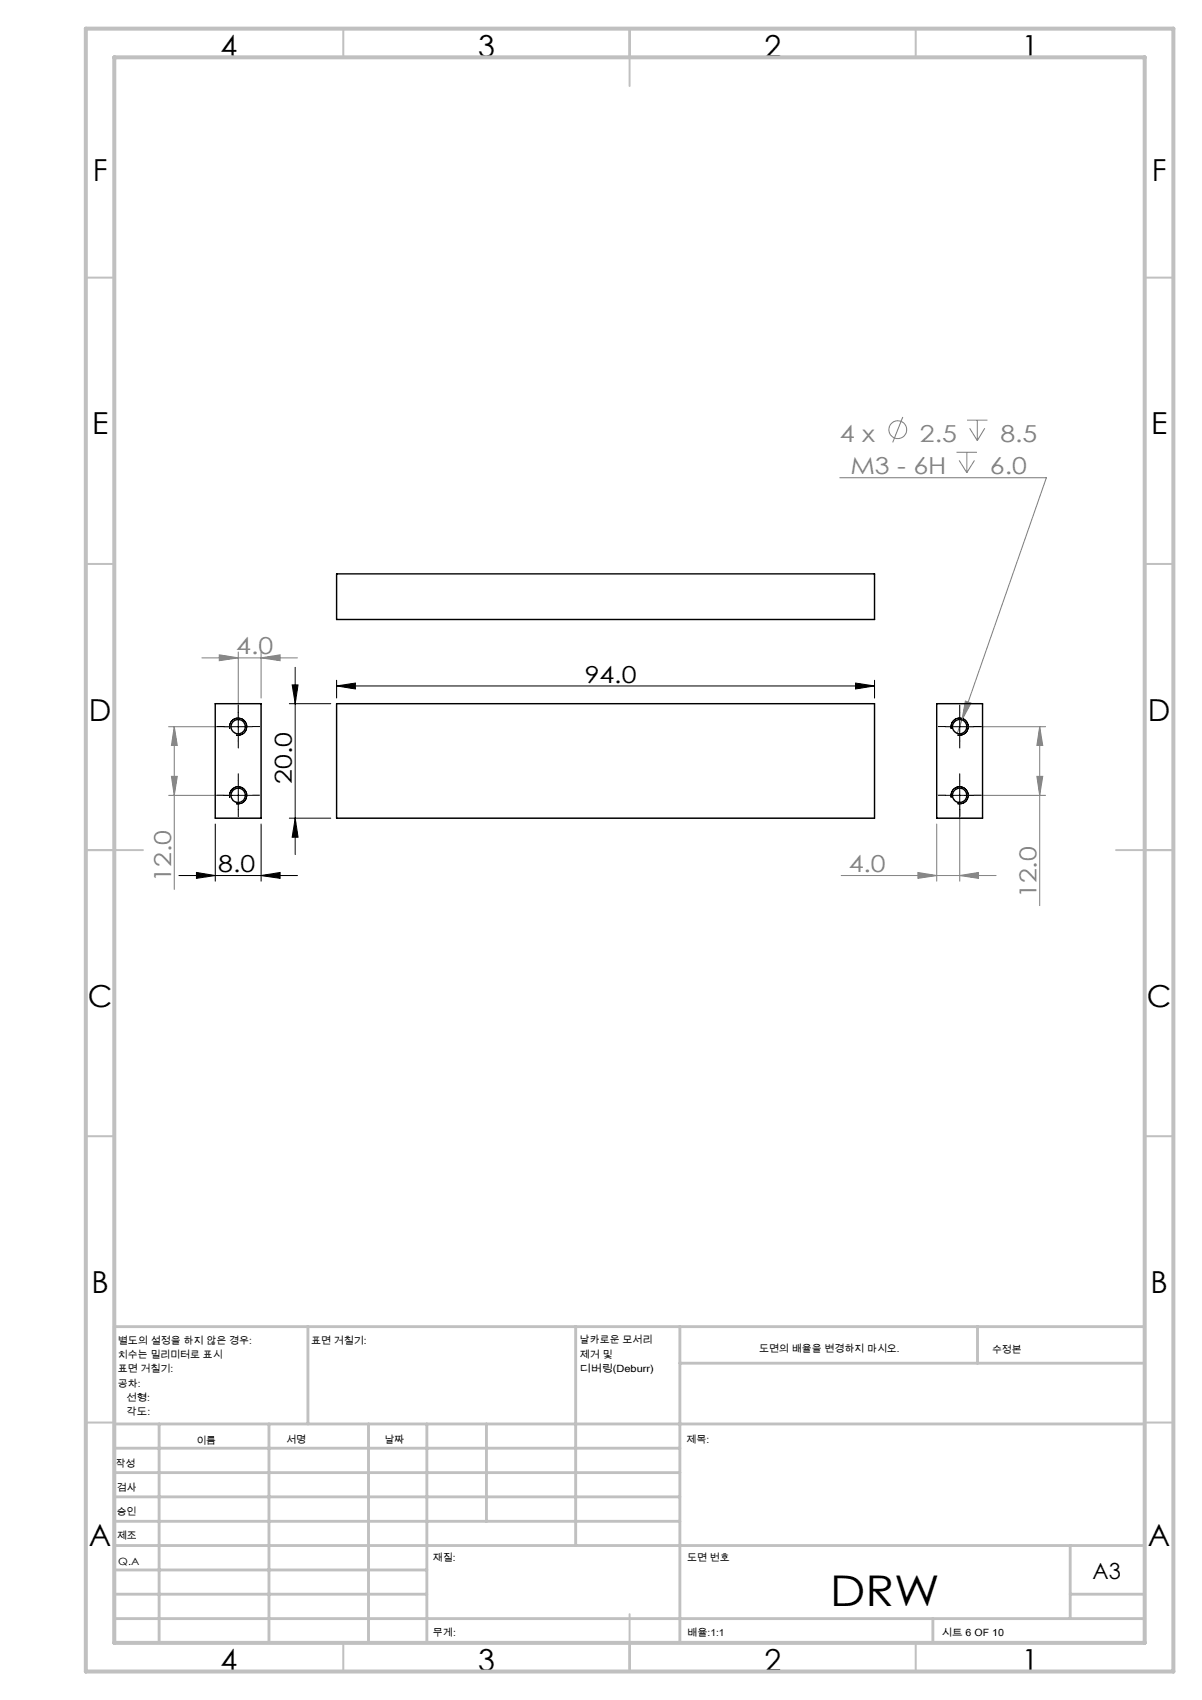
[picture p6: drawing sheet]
<svg xmlns="http://www.w3.org/2000/svg" width="210mm" height="297mm" viewBox="0 0 210 297" stroke-linecap="round" stroke-linejoin="round" font-family="sans-serif">
<g fill="none" stroke="#808080" stroke-width=".18">
<path d="M157.7 72.8l-1.7 4.5M167.1 79h3.6M168.9 79v3.6M168.9 73.4h3.6M169.4 74.8l1.3 2.2M170.7 73.4v3.6M172 74.8l-1.3 2.2M146.7 83.5h36.1l-14.7 42.3M167.6 80.4l1.3 2.2M170.3 80.4l-1.4 2.2M35.3 114.9h16.7M38.3 114.4l3.3 .5-3.3 .5z"/>
<path d="M41.6 113.9v12M45.6 114.9l3.3-.5v1zM45.6 113.9v8.1M29.5 127h11.1M29.5 139h11.1M30 135.6h1l-.6 3.4zM30.4 127l.6 3.2h-1zM30.4 127v28.4M167.7 139.9v14M168.1 125.8l-.8 2.3M168.7 122.5l1 .3-1.6 3zM168.7 127h14"/>
<path d="M168.7 139h14M181.2 135.6h1l-.6 3.4zM181.6 127v31.2M181.6 127l.6 3.2h-1zM147 153h27M160.4 152.4l3.3 .6-3.3 .5zM163.7 144v9.9M167.7 153l3.3-.6v1.1z"/>
<circle cx="156.8" cy="75.1" r="1.55"/>
</g>
<g fill="none" stroke="#000" stroke-width=".18">
<path d="M51 119.7h1.1l-.5 3.2zM51.6 116.6v32.7M58.8 119.8l3.3-.5v1.1zM58.8 118.8v3.2M58.8 119.8h94M149.5 119.3l3.3 .5-3.3 .6zM152.8 118.8v3.2M39.1 139h5M39.1 127h5M40.1 139.3a1.51 1.51 0 0 1 1.3-1.9 1.51 1.51 0 0 1 1.7 1.6 1.51 1.51 0 0 1-1.9 1.4M40.1 127.3a1.51 1.51 0 0 1 1.3-1.9 1.51 1.51 0 0 1 1.7 1.6 1.51 1.51 0 0 1-1.9 1.4M41.6 124.5v5"/>
<path d="M41.6 136.5v5M50.6 122.9h7.2M165.2 139h4.9M165.2 127h4.9M166.2 139.3a1.51 1.51 0 0 1 1.3-1.9 1.51 1.51 0 0 1 1.6 1.6 1.51 1.51 0 0 1-1.8 1.4M166.2 127.3a1.51 1.51 0 0 1 1.3-1.9 1.51 1.51 0 0 1 1.6 1.6 1.51 1.51 0 0 1-1.8 1.4M167.7 124.5v5M167.7 136.5v5M31.3 153h20.7M34.3 152.4l3.3 .6-3.3 .5zM37.6 144v9.9M45.6 153l3.3-.6v1.1z"/>
<path d="M45.6 144v9.9M50.6 142.9h7.2M51.6 142.9l.5 3.4h-1.1z"/>
</g>
<g fill="none" stroke="#c0c0c0" stroke-width=".35">
<path d="M60 5v5M110 5v10M160 5v5M15 48.5h5M200 48.5h5M15 98.5h5M200 98.5h5M15 148.5h10M195 148.5h10M15 198.5h5M200 198.5h5M15 248.5h5"/>
<path d="M200 248.5h5M60 287v5M110 282v10M160 287v5"/>
</g>
<g fill="none" stroke="#c0c0c0" stroke-width=".5">
<path d="M53.8 231.8v17M100.6 231.8v38.2M118.8 231.8v55.2M118.8 238.2h81.2M170.8 231.8v6.4M200 231.8h-180v55.2M20 248.8h180M20 257.3h98.8M20 253h98.8M27.8 248.8v38.2M47 248.8v38.2M64.4 248.8v38.2"/>
<path d="M74.6 248.8v38.2M85 248.8v17M20 265.8h98.8M20 261.5h98.8M20 278.5h54.6M20 274.3h54.6M20 270h180M187 278.5h13M187 270v12.8M20 282.8h180M163 282.8v4.2"/>
</g>
<path d="M15 5h190v287h-190zM20 10h180v277h-180z" fill="none" stroke="#c0c0c0" stroke-width=".7"/>
<g fill="none" stroke="#000" stroke-width=".18" stroke-dasharray="15.2 1.3 1.3 1.3">
<path d="M39.1 138.9h-1.2M39.1 126.9h-1.2M41.6 136.4v-1.2M41.6 124.4v-1.2M41.6 129.4v1.3M44.1 138.9h1.3M44.1 126.9h1.3M165.2 138.9h-1.3M165.2 126.9h-1.3M167.7 136.4v-1.2M167.7 124.4v-1.2M167.7 129.4v1.3"/>
<path d="M170.2 138.9h1.2M170.2 126.9h1.2M41.6 141.4v1.3M167.7 141.4v1.3"/>
</g>
<g fill="#000">
<path d="M58.8 119.8l3.3-.5v1.1zM149.5 119.3l3.3 .5-3.3 .6zM34.3 152.4l3.3 .6-3.3 .5zM45.6 153l3.3-.6v1.1z"/>
<path d="M51 119.7h1.1l-.5 3.2zM51.6 142.9l.5 3.4h-1.1z"/>
</g>
<g fill="#808080">
<path d="M167.7 153l3.3-.6v1.1zM160.4 152.4l3.3 .6-3.3 .5z"/>
<path d="M168.7 122.5l-.6 3.3 1.6-3zM38.3 114.4l3.3 .5-3.3 .5zM45.6 114.9l3.3-.5v1z"/>
<path d="M181.6 127l.6 3.2h-1zM181.2 135.6h1l-.6 3.4zM30.4 127l.6 3.2h-1zM30 135.6h1l-.6 3.4z"/>
</g>
<g fill="none" stroke="#000" stroke-width=".25">
<path d="M58.8 100.3h94v7.9h-94zM37.6 122.9h8v20h-8zM58.8 122.9h94v20h-94zM163.7 122.9h8v20h-8z"/>
<circle cx="41.6" cy="139" r="1.25"/>
<circle cx="41.6" cy="126.9" r="1.24"/>
<circle cx="167.7" cy="139" r="1.25"/>
<circle cx="167.7" cy="126.9" r="1.24"/>
</g>
<text font-size="7.4" x="145" y="280.5">DRW</text>
<g font-size="5.3">
<text x="38.5" y="9.9">4</text>
<text x="83.5" y="9.9">3</text>
<text x="133.6" y="9.9">2</text>
<text x="178.6" y="9.9">1</text>
<text x="16.2" y="31.7">F</text>
<text x="201.2" y="31.7">F</text>
<text x="16.1" y="75.9">E</text>
<text x="201.1" y="75.9">E</text>
<text x="15.5" y="125.9">D</text>
<text x="200.5" y="125.9">D</text>
<text x="15.4" y="175.9">C</text>
<text x="200.4" y="175.9">C</text>
<text x="16" y="225.9">B</text>
<text x="201" y="225.9">B</text>
<text x="15.5" y="270.2">A</text>
<text x="200.5" y="270.2">A</text>
<text x="38.5" y="291.9">4</text>
<text x="83.5" y="291.9">3</text>
<text x="133.6" y="291.9">2</text>
<text x="178.6" y="291.9">1</text>
</g>
<g font-size="4.1" fill="#808080">
<text x="146.7" y="77.2">4 x</text>
<text x="160.7" y="77.2">2.5</text>
<text x="174.8" y="77.2">8.5</text>
<text x="148.6" y="82.8">M3 - 6H</text>
<text x="172.9" y="82.8">6.0</text>
<text x="41.3" y="114.3">4.0</text>
<text x="29.9" y="154.1" transform="rotate(-90 29.9 154.1)">12.0</text>
<text x="148.3" y="152.4">4.0</text>
<text x="181.1" y="156.9" transform="rotate(-90 181.1 156.9)">12.0</text>
</g>
<g font-size="4.1">
<text x="102.2" y="119.3">94.0</text>
<text x="51" y="136.9" transform="rotate(-90 51 136.9)">20.0</text>
<text x="38.1" y="152.4">8.0</text>
</g>
<text font-size="3.9" x="190.9" y="275.8">A3</text>
<g font-size="1.7">
<text x="20.6" y="234.8">별도의 설정을 하지 않은 경우:</text>
<text x="20.6" y="237.3">치수는 밀리미터로 표시</text>
<text x="20.6" y="239.8">표면 거칠기:</text>
<text x="54.4" y="234.8">표면 거칠기:</text>
<text x="101.3" y="234.7">날카로운 모서리</text>
<text x="101.3" y="237.2">제거 및</text>
<text x="101.3" y="239.7">디버링(Deburr)</text>
<text x="132.6" y="236.2">도면의 배율을 변경하지 마시오.</text>
<text x="173.3" y="236.4">수정본</text>
<text x="20.6" y="242.3">공차:</text>
<text x="22.1" y="244.8">선형:</text>
<text x="22.1" y="247.3">각도:</text>
<text x="20.2" y="256.3">작성</text>
<text x="34.3" y="252.2">이름</text>
<text x="50" y="252.1">서명</text>
<text x="67.2" y="252.1">날짜</text>
<text x="120" y="252.1">제목:</text>
<text x="20.4" y="260.5">검사</text>
<text x="20.4" y="264.6">승인</text>
<text x="20.5" y="269">제조</text>
<text x="20.7" y="273.3">Q.A</text>
<text x="75.6" y="272.7">재질:</text>
<text x="120.1" y="272.7">도면 번호</text>
<text x="75.6" y="285.7">무게:</text>
<text x="120.1" y="285.8">배율:1:1</text>
<text x="164.5" y="285.8">시트 6 OF 10</text>
</g>
</svg>
